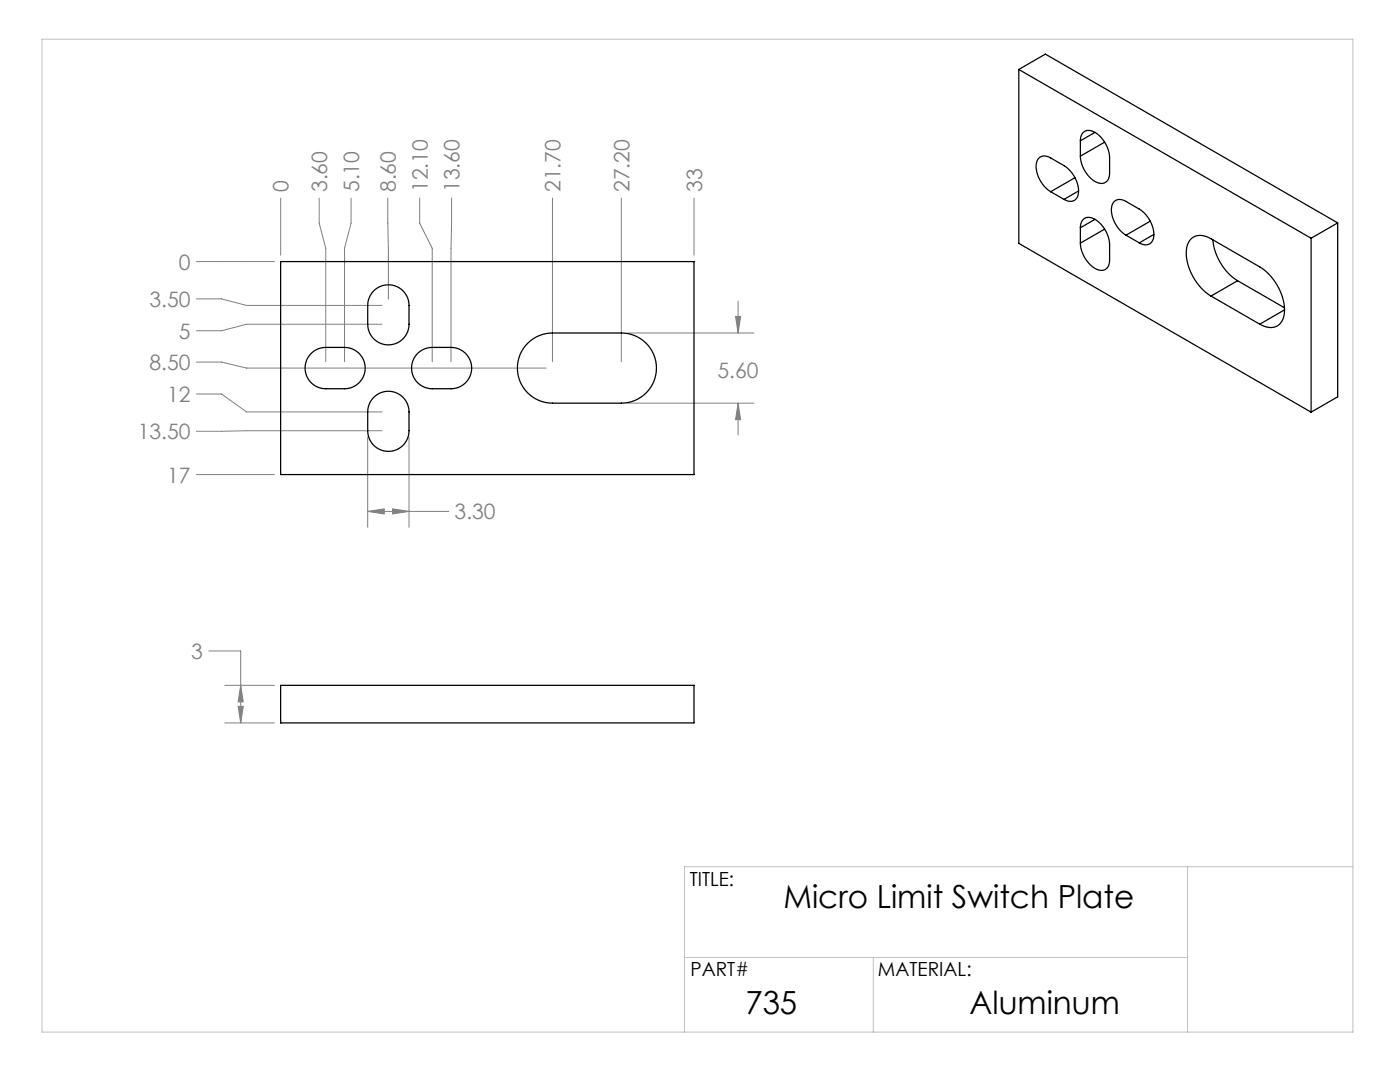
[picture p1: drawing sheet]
<svg xmlns="http://www.w3.org/2000/svg" width="279mm" height="216mm" viewBox="0 0 279 216" stroke-linecap="round" stroke-linejoin="round" font-family="sans-serif">
<g fill="none" stroke="#808080" stroke-width=".2">
<path d="M56 39.5v11.4M63.7 39.5v5l1.3 5v22.7M70.1 39.5v5l-1.3 5v22.7M77.4 39.5l.1 20.2M83.8 39.5v5l2.5 5v22.7M90.1 39.5l-.1 32.7M110.3 39.5v32.7M124 39.5v32.7M138.5 39.5v11.4M39.2 52.2h15.5M39.2 59.6h5l5 1.3h27M39.2 72.3h5l5 1.1h59.8"/>
<path d="M39.2 78.6h5l5 3.6h27M76.2 64.7h-27l-5 1.3h-5M125.3 66.4h25.2M146.8 63.1h1l-.5 3.3zM147.3 60.1v6.3M39.2 94.7h15.5M73.4 87.2v18M76.2 85.9l-37 .2M81.6 87.2v18M125.3 80.4h25.2M147.3 80.4v6.4M147.3 80.4l.5 3.3h-1z"/>
<path d="M73.4 102h16.2M73.4 102l3.3-.5v1.1zM78.3 101.5l3.3 .5-3.3 .6zM41.7 129.9h6.3v14.4M44.9 136.8h9.8M48 136.8l.5 3.3h-1zM44.9 144.3h9.8M47.5 140.9h1l-.5 3.4z"/>
</g>
<path d="M8.4 7.8h261.6v198.1h-261.6zM237 172.9v33M270 172.9h-133.4v33M136.6 191h100.4M174.3 191v14.9" fill="none" stroke="#c0c0c0" stroke-width=".2"/>
<path d="M146.8 63.1h1l-.5 3.3zM147.3 80.4l.5 3.3h-1zM73.4 102l3.3-.5v1.1zM78.3 101.5l3.3 .5-3.3 .6zM48 136.8l.5 3.3h-1zM47.5 140.9h1l-.5 3.4z" fill="#808080"/>
<g fill="none" stroke="#000" stroke-width=".25">
<path d="M203.3 13.9l58.4 33.6M203.3 13.9l5.3-3.1 58.4 33.7M203.3 13.9v34.7l58.4 33.6M209.7 38.3a6 6 0 0 1-2.8-6.1 1.71 1.71 0 0 1 2.8-.7l2.6 1.5a6 6 0 0 1 2.8 6.1 1.71 1.71 0 0 1-2.8 .7M209.7 38.3l2.6 1.5M214.5 35.5l-4.8 2.8M215.3 38.1l-3 1.7M215.6 28.1a1.81 1.81 0 0 1 1-1.9 1.81 1.81 0 0 1 2.1 .3 6.5 6.5 0 0 1 2.7 5v3a1.81 1.81 0 0 1-.9 2 1.81 1.81 0 0 1-2.2-.4 6.5 6.5 0 0 1-2.7-4.9M215.6 28.1v3.1M218.5 26.4l-2.9 1.7M220.5 28.4l-4.9 2.8M56 52.2h82.5v42.5h-82.5z"/>
<path d="M74.5 58.1a4.1 4.1 0 0 1 4.5-1 4.1 4.1 0 0 1 2.6 3.8v3.8a4.1 4.1 0 0 1-4.1 4.1 4.1 4.1 0 0 1-4.1-4.1v-4.3l.5-1.4zM215.6 45.5a1.81 1.81 0 0 1 1-2 1.81 1.81 0 0 1 2.1 .4 6.5 6.5 0 0 1 2.7 4.9v3.1a1.81 1.81 0 0 1-.9 1.9 1.81 1.81 0 0 1-2.2-.3 6.5 6.5 0 0 1-2.7-5M215.6 45.5v3M218.5 43.8l-2.9 1.7M220.5 45.7l-4.9 2.8M224.7 46.9a6.1 6.1 0 0 1-2.8-6 1.71 1.71 0 0 1 2.8-.7l2.7 1.5a6.1 6.1 0 0 1 2.7 6 1.71 1.71 0 0 1-2.7 .8M224.7 46.9l2.7 1.6M229.6 44.1l-4.9 2.8M230.3 46.8l-2.9 1.7M241.7 59.1a10.5 10.5 0 0 1-4.9-9.7 2.8 2.8 0 0 1 4.4-2l10.2 5.9a10.5 10.5 0 0 1 4.9 9.6 2.8 2.8 0 0 1-4.4 2l-.5-.2M241.7 59.1l9.7 5.6M242.1 47.9a11 11 0 0 0 4.9 8.1"/>
<path d="M247 56l-5.3 3.1M247 56l9.3 5.4M261.7 47.5v34.7M267 44.5l-5.3 3M267 44.5v34.7l-5.3 3M62.2 70.4l.8-.6 1.5-.4 4.3-.1a4.1 4.1 0 0 1 4.1 4.1 4.1 4.1 0 0 1-4.1 4.2h-3.8a4.1 4.1 0 0 1-3.8-2.6 4.1 4.1 0 0 1 1-4.6zM74.5 79.4a4.1 4.1 0 0 1 4.5-1 4.1 4.1 0 0 1 2.6 3.8v3.7a4.1 4.1 0 0 1-4.1 4.2 4.1 4.1 0 0 1-4.1-4.2v-4.2l.3-1zM83.4 70.4l.9-.6 1.4-.4 4.3-.1a4.1 4.1 0 0 1 4.1 4.1 4.1 4.1 0 0 1-4.1 4.2h-3.7a4.1 4.1 0 0 1-3.9-2.6 4.1 4.1 0 0 1 1-4.6zM105.3 68.5a7 7 0 0 1 5-2.1h13.7a7 7 0 0 1 7 7 7 7 0 0 1-7 7h-13.7a7 7 0 0 1-6.5-4.3 7 7 0 0 1 1.5-7.6zM256.4 61.8l-5 2.9M56 136.8h82.5v7.5h-82.5z"/>
</g>
<g font-size="6.3">
<text x="156.4" y="181.3">Micro Limit Switch Plate</text>
<text x="148.8" y="202.3">735</text>
<text x="193.5" y="202.3">Aluminum</text>
</g>
<g font-size="4.2" fill="#808080">
<text x="57.6" y="38.4" transform="rotate(-90 57.6 38.4)">0</text>
<text x="65.3" y="38.4" transform="rotate(-90 65.3 38.4)">3.60</text>
<text x="71.7" y="38.4" transform="rotate(-90 71.7 38.4)">5.10</text>
<text x="79" y="38.4" transform="rotate(-90 79 38.4)">8.60</text>
<text x="85.4" y="38.4" transform="rotate(-90 85.4 38.4)">12.10</text>
<text x="91.7" y="38.4" transform="rotate(-90 91.7 38.4)">13.60</text>
<text x="111.9" y="38.4" transform="rotate(-90 111.9 38.4)">21.70</text>
<text x="125.6" y="38.4" transform="rotate(-90 125.6 38.4)">27.20</text>
<text x="140.1" y="38.4" transform="rotate(-90 140.1 38.4)">33</text>
<text x="35.7" y="53.8">0</text>
<text x="29.8" y="61.2">3.50</text>
<text x="35.7" y="67.6">5</text>
<text x="29.8" y="73.8">8.50</text>
<text x="143.2" y="75.4">5.60</text>
<text x="33.3" y="80.2">12</text>
<text x="27.5" y="87.7">13.50</text>
<text x="33.3" y="96.3">17</text>
<text x="90.7" y="103.6">3.30</text>
<text x="38.2" y="131.5">3</text>
</g>
<g font-size="3.9">
<text x="137.7" y="176.8">TITLE:</text>
<text x="137.8" y="194.8">PART#</text>
<text x="175.2" y="194.8">MATERIAL:</text>
</g>
</svg>
